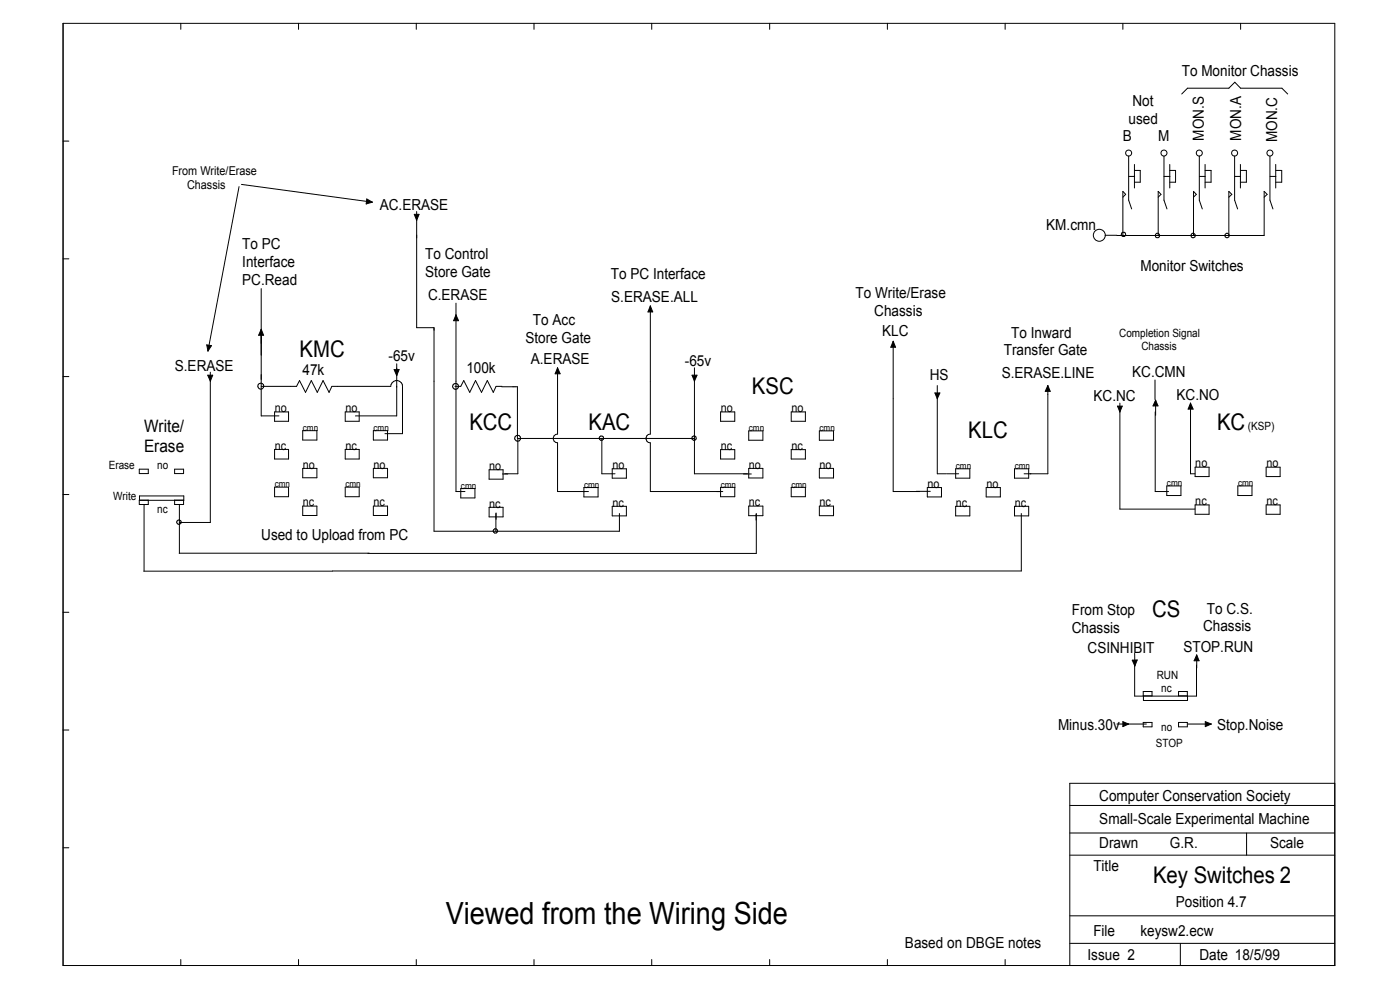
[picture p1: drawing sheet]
<svg xmlns="http://www.w3.org/2000/svg" width="297mm" height="210mm" viewBox="0 0 297 210" stroke-linecap="round" stroke-linejoin="round" font-family="sans-serif">
<g fill="none" stroke="#000" stroke-width=".21">
<path d="M13.4 5h269.8v199.8h-269.8zM38.4 5v1.2M63.3 5v1.2M88.3 5v1.2M113.3 5v1.2M138.3 5v1.2M163.3 5v1.2M188.3 5v1.2M213.2 5v1.2M238.2 5v1.2M250.7 19.9l1.2-1.2h8.8l1.3-1.3 1.2 1.3h8.7l1.3 1.2M263.2 5v1.2"/>
<path d="M13.4 29.9h1.2M50.7 39.6l-6.6 34.9M51.2 39.1l27.8 3.8M239.4 33.1v9.4l.7 1.8M239.4 37.4h1.3M240.7 36.2h1.2v2.5h-1.2M240.7 34.9v5M246.9 33.1v9.4l.7 1.8M246.9 37.4h1.3M248.2 36.2h1.2v2.5h-1.2M248.2 34.9v5M254.4 33.1v9.4l.7 1.8"/>
<path d="M254.5 37.4h1.2M255.7 36.2h1.2v2.5h-1.2M255.7 34.9v5M261.9 33.1v9.4l.7 1.8M262 37.4h1.2M263.1 34.9v5M263.1 36.2h1.3v2.5h-1.3M269.4 33.1v9.4l.6 1.8M269.5 37.4h1.2M270.6 34.9v5M270.6 36.2h1.3v2.5h-1.3M13.4 54.9h1.2"/>
<path d="M77.8 42.2l1.2 .7-1.3 .4zM87.9 45.5h1l-.5 1.2zM88.4 44.9v24.6h3.7v43.2h39.3v-3.8M234.4 49.9h2.5M238.2 41.8l.6-.6-.6-.6v9.4M245.7 41.8l.6-.6-.6-.6v9.4M253.2 41.8l.6-.6-.6-.6v9.4M260.7 41.8l.6-.6-.6-.6v9.4M268.2 41.8l.6-.6-.6-.6v9.4h-31.3M13.4 79.9h1.2M43.9 73.2l1 .1-.8 1.2zM44.1 79.6h1l-.5 1.3z"/>
<path d="M44.6 79v31.8h-6.5M55.4 61.2v27h3.8M55.4 69.8l.5 1.3h-1zM83.6 78.4h1.1l-.5 1.3zM84.2 77.2v11h-8.8M96.7 64.3v40h1.9M96.7 66.8l.6 1.2h-1.1zM118.3 78v14.1a.93 .93 0 0 0-.9 .9 .93 .93 0 0 0 .9 .9v10.4h6.5M118.3 78l.5 1.3h-1zM138 64.9v27.2a.93 .93 0 0 0-.9 .9 .93 .93 0 0 0 .9 .9v10.4h15.3M138 64.9l.5 1.3h-1zM146.8 79.6h1.1l-.6 1.3z"/>
<path d="M147.3 78v22.5h11.3M189.5 72.4v31.9h5.6M189.5 72.4l.5 1.3h-1zM29.5 99.5h2v1h-2zM37 99.5h1.9v1h-1.9zM55.4 82h7.5l.6-1.3 1.3 2.5 1.2-2.5 1.3 2.5 1.2-2.5 1.3 2.5 .6-1.2h12.5a1.25 1.25 0 0 1 1.2-1.3 1.25 1.25 0 0 1 1.3 1.3v10h-3.7M58.3 95.3h2.9v2.1h-2.9zM58.3 87.4h2.9v2h-2.9zM64.2 99.4h3v1.9h-3zM64.2 91.4h3v1.9h-3zM73.2 95.3h3v2.1h-3zM73.2 87.4h3v2h-3z"/>
<path d="M79.2 99.4h3v1.9h-3zM79.2 91.4h3v1.9h-3zM96.5 82h1.2l.7-1.3 1.3 2.5 1.2-2.5 1.3 2.5 1.2-2.5 1.2 2.5 .6-1.2h1.3M103.8 99.7h2.9v1.9h-2.9zM106.4 82h3.4v11M127.7 93v7.5h2.8M129.9 99.4h3v2h-3zM147.3 93h-37.4v7.5h-2.8M152.9 87.4h3v2h-3zM152.9 95.4h3v2h-3zM158.8 99.4h3v2h-3zM158.8 91.4h3v2h-3z"/>
<path d="M167.9 95.4h3v2h-3zM167.9 87.4h3v2h-3zM173.8 99.4h3v2h-3zM173.8 91.4h3v2h-3zM198.3 83.4h1.1l-.6 1.2zM198.8 81.8v18.7h1.9M202.7 99.4h3v2h-3zM215.2 99.4h3v2h-3zM222.3 81.8v18.7h-5M222.3 81.8l.5 1.2h-1.1zM237.1 86.1h1l-.5 1.3zM237.6 85.5v22.5h15.9"/>
<path d="M245 80.6v4.2M245.1 87.4v16.9h2.8M245.2 84.9l.5 1.2h-1.1zM245.2 84.9v3.2M252.6 85.5v15h.9M252.6 85.5l.5 1.3h-1zM253.5 99.1h3v2h-3zM268.6 99.1h3v2h-3zM13.4 104.9h1.2M29.5 106.1h2v.9h-2zM29.6 105.2h9.4v.9h-9.4zM30.6 107.1v14"/>
<path d="M37 106.1h1.9v.9h-1.9zM38.1 107.1v10.3M58.3 103.3h2.9v2.1h-2.9zM64.2 107.4h3v1.9h-3zM73.2 103.3h3v2.1h-3zM79.2 107.4h3v1.9h-3zM97.7 103.6h3.1v2h-3.1zM103.8 107.6h2.9v2h-2.9zM105.2 108.8v3.9M106.6 100.5h1.1M123.9 103.4h3v2h-3zM129.9 107.4h3v2h-3z"/>
<path d="M152.9 103.4h3v2h-3zM157.7 100.5h1.7M158.8 107.4h3v2h-3zM160.4 109.1v1.2M160.4 108.9v8.5l-122.4-.1M167.9 103.4h3v2h-3zM173.8 107.4h3v2h-3zM194.4 104.2h3M196.7 103.4h3v2h-3zM200.9 100.5h2.5M202.7 107.4h3v2h-3zM209.2 103.4h3v2h-3z"/>
<path d="M215.2 107.4h3v2h-3zM216.7 108.9v12.2l-186.2 .1M247.5 103.1h3v2h-3zM253.5 107.1h3v2h-3zM262.6 103.1h3v2h-3zM268.6 107.1h3v2h-3zM13.4 129.9h1.2M240.7 138.6v2.7M253.9 138.9v2.8M253.9 138.9l.5 1.3h-1.1zM13.4 154.9h1.2M236.9 153.6h6.3"/>
<path d="M238.2 153.1l1.2 .5-1.2 .5zM240.2 140h1.1l-.6 1.3zM240.7 141.1v6.6h13.1v-6.6M242.5 146.7h1.9v.9h-1.9zM242.5 153.2h1.9v1h-1.9zM242.6 147.7v.9h9.3v-.9M250 146.7h1.9v.9h-1.9zM250 153.2h1.9v1h-1.9zM251.9 153.6h5.1M255.7 153.1l1.3 .5-1.3 .5zM13.4 179.8h1.2M226.9 176.7h56.3"/>
<path d="M226.9 170.9h56.3M264.5 176.7v4.7M283.2 166.2h-56.3v38.6M226.9 194.3h56.3M226.9 181.4h56.3M38.4 203.5v1.3M63.3 203.5v1.3M88.3 203.5v1.3M113.3 203.5v1.3M138.3 203.5v1.3M163.3 203.5v1.3M188.3 203.5v1.3"/>
<path d="M213.2 203.5v1.3M226.9 200.1h56.3M250.4 200.1v4.7"/>
<circle cx="239.4" cy="32.5" r=".64"/>
<circle cx="246.9" cy="32.5" r=".64"/>
<circle cx="254.4" cy="32.5" r=".64"/>
<circle cx="261.9" cy="32.5" r=".64"/>
<circle cx="269.4" cy="32.5" r=".64"/>
<circle cx="233.2" cy="49.9" r="1.27"/>
<circle cx="238.3" cy="49.7" r=".47"/>
<circle cx="245.5" cy="50" r=".47"/>
<circle cx="253.1" cy="50" r=".49"/>
<circle cx="260.3" cy="50" r=".48"/>
<circle cx="55.3" cy="81.9" r=".64"/>
<circle cx="96.6" cy="82" r=".63"/>
<circle cx="109.8" cy="93" r=".63"/>
<circle cx="127.6" cy="92.9" r=".47"/>
<circle cx="147.2" cy="92.9" r=".46"/>
<circle cx="37.9" cy="110.8" r=".48"/>
<circle cx="105.1" cy="112.6" r=".47"/>
</g>
<g fill="#000">
<path d="M77.8 42.2l1.2 .7-1.3 .4zM87.9 45.5h1l-.5 1.2zM43.9 73.2l1 .1-.8 1.2zM44.1 79.6h1l-.5 1.3zM55.4 69.8l.5 1.3h-1zM83.6 78.4h1.1l-.5 1.3zM96.7 66.8l.6 1.2h-1.1zM118.3 78l.5 1.3h-1zM138 64.9l.5 1.3h-1zM146.8 79.6h1.1l-.6 1.3zM189.5 72.4l.5 1.3h-1zM198.3 83.4h1.1l-.6 1.2z"/>
<path d="M222.3 81.8l.5 1.2h-1.1zM237.1 86.1h1l-.5 1.3zM245.2 84.9l.5 1.2h-1.1zM252.6 85.5l.5 1.3h-1zM238.2 153.1l1.2 .5-1.2 .5zM240.2 140h1.1l-.6 1.3zM253.9 138.9l.5 1.3h-1.1zM255.7 153.1l1.3 .5-1.3 .5z"/>
</g>
<text font-size="6.5" x="94.6" y="196">Viewed from the Wiring Side</text>
<g font-size="4.9">
<text x="63.5" y="75.7">KMC</text>
<text x="159.5" y="83.7">KSC</text>
<text x="99.6" y="91.1">KCC</text>
<text x="124.8" y="91.1">KAC</text>
<text x="205.4" y="93">KLC</text>
<text x="258.2" y="91.1">KC</text>
<text x="244.4" y="130.8">CS</text>
<text x="244.6" y="187.4">Key Switches 2</text>
</g>
<g font-size="3.6">
<text x="30.6" y="91.6">Write/</text>
<text x="30.6" y="95.8">Erase</text>
</g>
<g font-size="3.2">
<text x="250.7" y="16.2">To Monitor Chassis</text>
<text x="240.2" y="22.4">Not</text>
<text x="238.2" y="29.9">B</text>
<text x="239.4" y="26.2">used</text>
<text x="245.7" y="29.9">M</text>
<text x="255.4" y="29.8" transform="rotate(-90 255.4 29.8)">MON.S</text>
<text x="263.3" y="29.8" transform="rotate(-90 263.3 29.8)">MON.A</text>
<text x="270.9" y="30.2" transform="rotate(-90 270.9 30.2)">MON.C</text>
<text x="80.6" y="44.5">AC.ERASE</text>
<text x="51.4" y="52.9">To PC</text>
<text x="222" y="48.7">KM.cmn</text>
<text x="51.4" y="56.6">Interface</text>
<text x="90.2" y="54.9">To Control</text>
<text x="90.2" y="58.7">Store Gate</text>
<text x="129.6" y="59.3">To PC Interface</text>
<text x="241.9" y="57.4">Monitor Switches</text>
<text x="51.4" y="60.4">PC.Read</text>
<text x="90.8" y="63.7">C.ERASE</text>
<text x="129.7" y="64.1">S.ERASE.ALL</text>
<text x="181.5" y="63.2">To Write/Erase</text>
<text x="113.1" y="69">To Acc</text>
<text x="185.5" y="67">Chassis</text>
<text x="187.2" y="71.4">KLC</text>
<text x="214.5" y="71.6">To Inward</text>
<text x="82.4" y="76.5">-65v</text>
<text x="111.5" y="72.8">Store Gate</text>
<text x="112.6" y="77.3">A.ERASE</text>
<text x="145.3" y="77.6">-65v</text>
<text x="212.9" y="75.4">Transfer Gate</text>
<text x="37.1" y="78.7">S.ERASE</text>
<text x="64.2" y="79.5">47k</text>
<text x="98.9" y="79">100k</text>
<text x="197.2" y="80.6">HS</text>
<text x="212.5" y="80.2">S.ERASE.LINE</text>
<text x="240.2" y="79.9">KC.CMN</text>
<text x="232" y="85">KC.NC</text>
<text x="249.6" y="84.8">KC.NO</text>
<text x="55.4" y="114.5">Used to Upload from PC</text>
<text x="227.4" y="130.5">From Stop</text>
<text x="256" y="130.2">To C.S.</text>
<text x="227.4" y="134.2">Chassis</text>
<text x="255.2" y="133.9">Chassis</text>
<text x="230.7" y="138.6">CSINHIBIT</text>
<text x="251" y="138.3">STOP.RUN</text>
<text x="224.5" y="154.9">Minus.30v</text>
<text x="258.2" y="154.9">Stop.Noise</text>
<text x="233.2" y="169.8">Computer Conservation Society</text>
<text x="233.2" y="174.8">Small-Scale Experimental Machine</text>
<text x="233.2" y="179.8">Drawn</text>
<text x="248.2" y="179.8">G.R.</text>
<text x="269.5" y="179.8">Scale</text>
<text x="231.9" y="184.8">Title</text>
<text x="249.4" y="192.3">Position 4.7</text>
<text x="192" y="201">Based on DBGE notes</text>
<text x="230.7" y="203.5">Issue 2</text>
<text x="231.9" y="198.5">File</text>
<text x="241.9" y="198.5">keysw2.ecw</text>
<text x="254.5" y="203.5">Date 18/5/99</text>
</g>
<g font-size="2.6">
<text x="36.5" y="37.2">From Write/Erase</text>
<text x="39.7" y="40.1">Chassis</text>
<text x="58.3" y="87.4">no</text>
<text x="73.3" y="87.4">no</text>
<text x="152.9" y="87.4">no</text>
<text x="167.9" y="87.4">no</text>
<text x="58.3" y="95.4">nc</text>
<text x="73.3" y="95.4">nc</text>
<text x="152.9" y="95.4">nc</text>
<text x="167.9" y="95.4">nc</text>
<text x="64.3" y="99.4">no</text>
<text x="79.2" y="99.4">no</text>
<text x="103.8" y="99.7">no</text>
<text x="129.9" y="99.5">no</text>
<text x="158.9" y="99.4">no</text>
<text x="173.9" y="99.4">no</text>
<text x="253.6" y="99.1">no</text>
<text x="268.6" y="99.1">no</text>
<text x="64.3" y="107.4">nc</text>
<text x="79.2" y="107.4">nc</text>
<text x="103.8" y="107.7">nc</text>
<text x="129.9" y="107.4">nc</text>
<text x="158.9" y="107.4">nc</text>
<text x="173.9" y="107.4">nc</text>
<text x="196.8" y="103.5">no</text>
<text x="202.8" y="107.4">nc</text>
<text x="209.3" y="103.5">no</text>
<text x="215.3" y="107.4">nc</text>
<text x="253.6" y="107.1">nc</text>
<text x="268.6" y="107.1">nc</text>
</g>
<g font-size="2.4">
<text x="237.4" y="71.5">Completion Signal</text>
<text x="242.1" y="74.3">Chassis</text>
<text x="264.8" y="91.1">(KSP)</text>
<text x="23.1" y="99.6">Erase</text>
<text x="33.4" y="99.6">no</text>
<text x="24" y="106.1">Write</text>
<text x="33.4" y="108.9">nc</text>
<text x="245.4" y="143.9">RUN</text>
<text x="246.3" y="146.7">nc</text>
<text x="246.3" y="155.2">no</text>
<text x="245.2" y="158.5">STOP</text>
</g>
<g font-size="1.9">
<text x="64.3" y="91.4">cmn</text>
<text x="79.2" y="91.4">cmn</text>
<text x="158.9" y="91.4">cmn</text>
<text x="173.9" y="91.4">cmn</text>
<text x="202.8" y="99.5">cmn</text>
<text x="215.3" y="99.5">cmn</text>
<text x="58.3" y="103.4">cmn</text>
<text x="73.3" y="103.4">cmn</text>
<text x="97.8" y="103.7">cmn</text>
<text x="123.9" y="103.5">cmn</text>
<text x="152.9" y="103.4">cmn</text>
<text x="167.9" y="103.4">cmn</text>
<text x="247.6" y="103.1">cmn</text>
<text x="262.6" y="103.1">cmn</text>
</g>
</svg>
